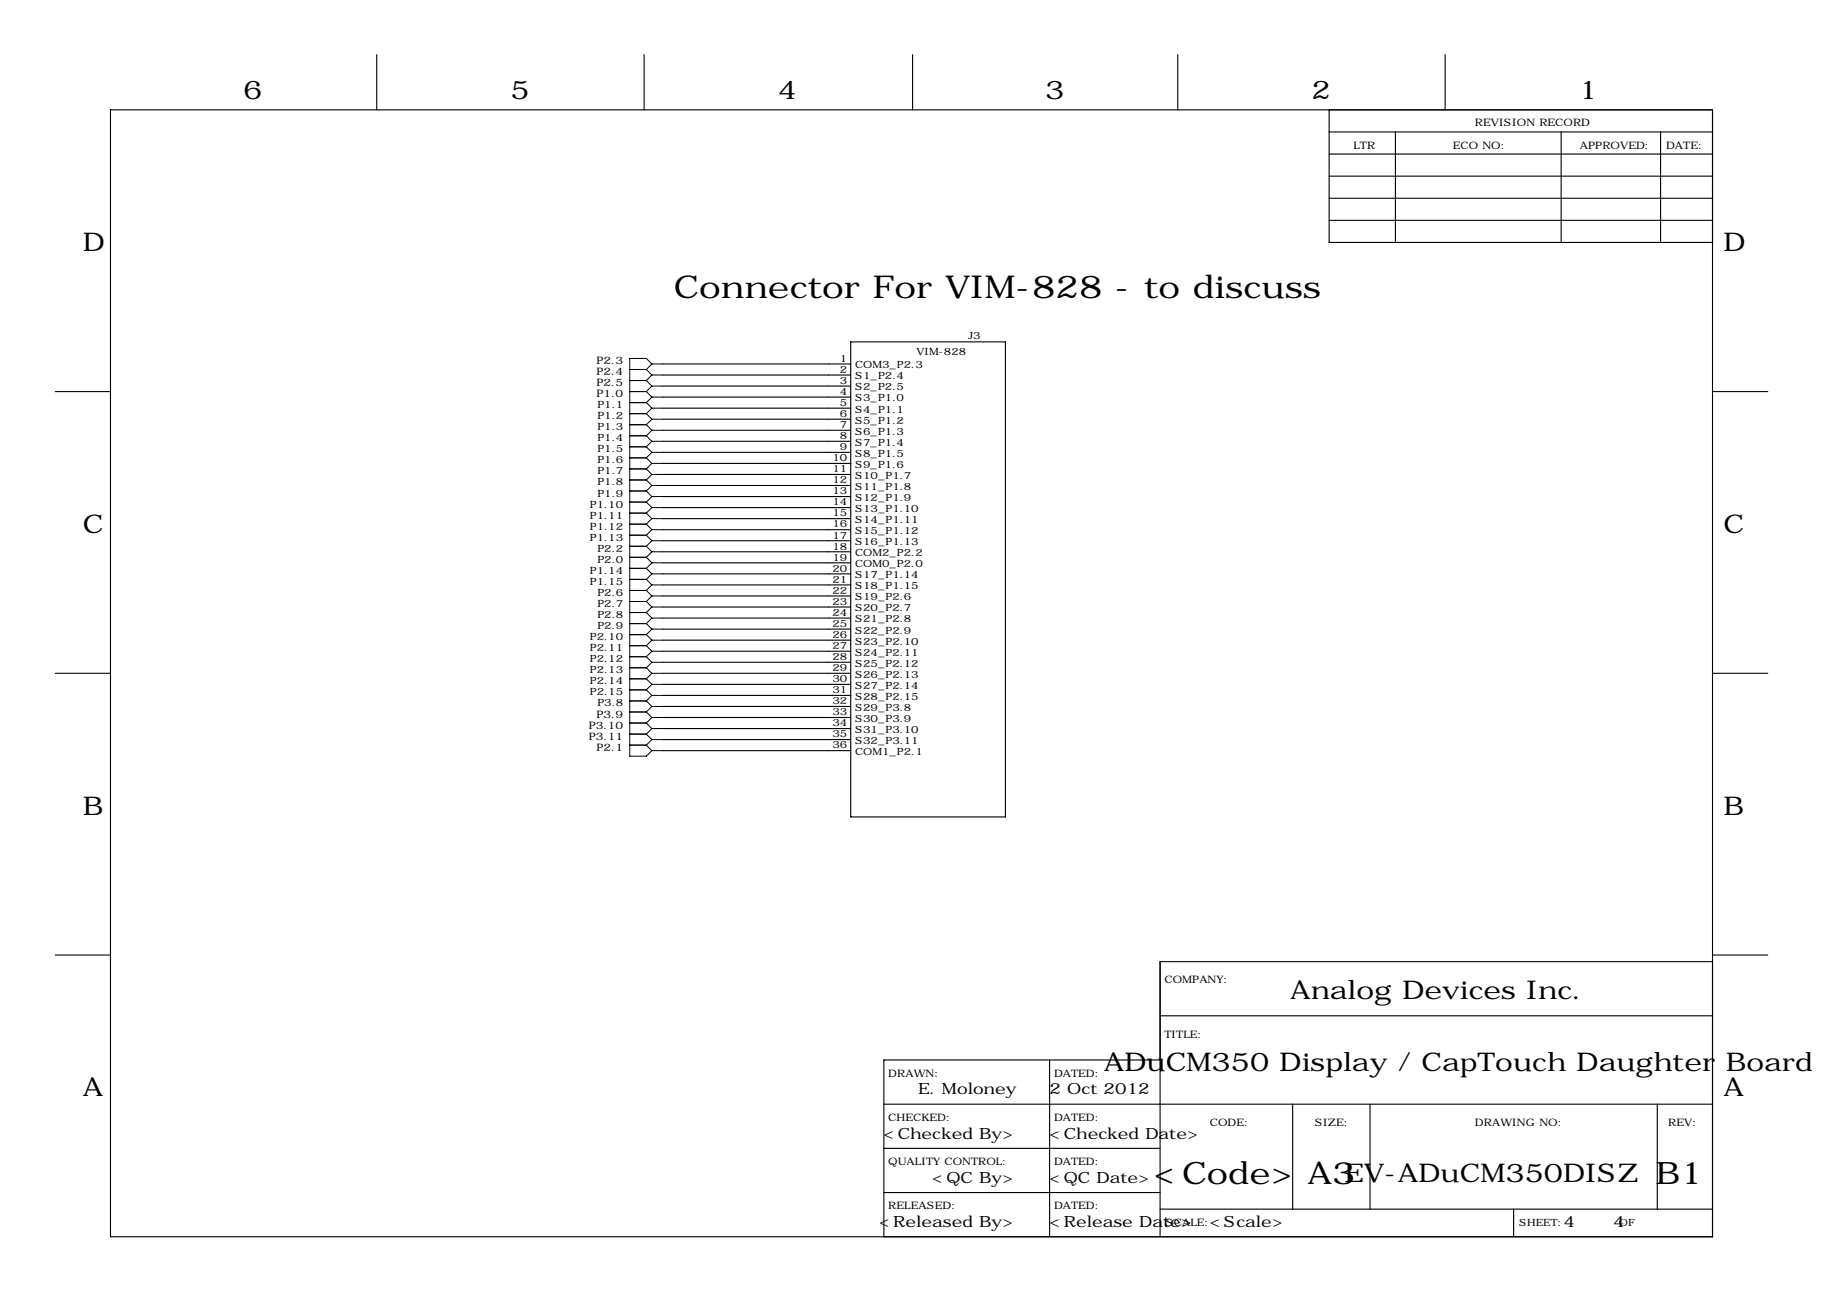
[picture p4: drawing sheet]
<svg xmlns="http://www.w3.org/2000/svg" width="419mm" height="297mm" viewBox="0 0 419 297" stroke-linecap="round" stroke-linejoin="round" font-family="sans-serif">
<g fill="none" stroke="#000" stroke-width=".25">
<path d="M86.6 12.6v12.7M148.1 12.6v12.7M209.8 12.6v12.7M270.8 12.6v12.7M332.2 12.6v12.7M25.4 25.3h368.3v259h-368.3zM305.6 30.3h88.1M305.6 35.4h88.1M305.6 25.3v30.4h88.1M320.8 30.3v25.4M358.9 30.3v25.4M381.8 30.3v25.4"/>
<path d="M305.6 40.5h88.1M305.6 45.6h88.1M305.6 50.7h88.1M195.6 78.6h35.5v109.2h-35.5zM12.7 90h12.7M152.4 83.7h43.2M152.4 86.2h43.2M152.4 88.8h43.2M152.4 91.3h43.2M152.4 93.8h43.2M152.4 96.4h43.2M152.4 98.9h43.2"/>
<path d="M393.7 90h12.7M152.4 101.5h43.2M152.4 104h43.2M152.4 106.5h43.2M152.4 109.1h43.2M152.4 111.6h43.2M152.4 114.2h43.2M152.4 116.7h43.2M152.4 119.2h43.2M152.4 121.8h43.2M152.4 124.3h43.2M152.4 126.9h43.2"/>
<path d="M152.4 129.4h43.2M152.4 131.9h43.2M152.4 134.5h43.2M152.4 137h43.2M152.4 139.6h43.2M12.7 154.8h12.7M152.4 154.8h43.2M152.4 142.1h43.2M152.4 144.6h43.2M152.4 147.2h43.2M152.4 149.7h43.2M152.4 152.3h43.2"/>
<path d="M152.4 157.3h43.2M152.4 159.9h43.2M393.7 154.8h12.7M152.4 162.4h43.2M152.4 165h43.2M152.4 167.5h43.2M152.4 170h43.2M152.4 172.6h43.2M12.7 219.6h12.7M393.7 219.6h12.7M266.7 233.5h127M393.7 221.1h-127v63.2"/>
<path d="M203.2 253.9h190.5M241.3 243.7v40.6M266.7 243.7h-63.5v40.6M297.2 253.9v24.1M315 253.9v24.1M381 253.9v24.1M203.2 264h63.5M203.2 274.2h63.5M266.7 278h127M348 278v6.3"/>
</g>
<g fill="none" stroke="#000" stroke-width=".23">
<path d="M144.8 84.9h3.8M144.8 87.5h3.8M144.8 90h3.8M144.8 92.6h3.8M144.8 95.1h3.8M144.8 97.6h3.8M148.6 84.9l1.3 1.3M148.6 87.5l1.3 1.3M148.6 90l1.3 1.3M148.6 92.6l1.3 1.2M148.6 95.1l1.3 1.3M148.6 97.6l1.3 1.3"/>
<path d="M149.9 83.7h2.5M149.9 83.7l-1.3 1.2M149.9 83.7l-1.3-1.3h-3.8v91.4h3.8l1.3-1.2M149.9 86.2h2.5M149.9 86.2l-1.3 1.3M149.9 88.8h2.5M149.9 88.8l-1.3 1.2M149.9 91.3h2.5M149.9 91.3l-1.3 1.3M149.9 93.8h2.5M149.9 93.8l-1.3 1.3M149.9 96.4h2.5"/>
<path d="M149.9 96.4l-1.3 1.2M149.9 98.9h2.5M149.9 98.9l-1.3 1.3M144.8 100.2h3.8M144.8 102.7h3.8M144.8 105.3h3.8M144.8 107.8h3.8M144.8 110.3h3.8M144.8 112.9h3.8M144.8 115.4h3.8M144.8 118h3.8M148.6 100.2l1.3 1.3"/>
<path d="M148.6 102.7l1.3 1.3M148.6 105.3l1.3 1.2M148.6 107.8l1.3 1.3M148.6 110.3l1.3 1.3M148.6 112.9l1.3 1.3M148.6 115.4l1.3 1.3M148.6 118l1.3 1.2M149.9 101.5h2.5M149.9 101.5l-1.3 1.2M149.9 104h2.5M149.9 104l-1.3 1.3M149.9 106.5h2.5"/>
<path d="M149.9 106.5l-1.3 1.3M149.9 109.1h2.5M149.9 109.1l-1.3 1.2M149.9 111.6h2.5M149.9 111.6l-1.3 1.3M149.9 114.2h2.5M149.9 114.2l-1.3 1.2M149.9 116.7h2.5M149.9 116.7l-1.3 1.3M149.9 119.2h2.5M149.9 119.2l-1.3 1.3M144.8 120.5h3.8"/>
<path d="M144.8 123h3.8M144.8 125.6h3.8M144.8 128.1h3.8M144.8 130.7h3.8M144.8 133.2h3.8M144.8 135.7h3.8M144.8 138.3h3.8M148.6 120.5l1.3 1.3M148.6 123l1.3 1.3M148.6 125.6l1.3 1.3M148.6 128.1l1.3 1.3M148.6 130.7l1.3 1.2"/>
<path d="M148.6 133.2l1.3 1.3M148.6 135.7l1.3 1.3M148.6 138.3l1.3 1.3M149.9 121.8h2.5M149.9 121.8l-1.3 1.2M149.9 124.3h2.5M149.9 124.3l-1.3 1.3M149.9 126.9h2.5M149.9 126.9l-1.3 1.2M149.9 129.4h2.5M149.9 129.4l-1.3 1.3M149.9 131.9h2.5"/>
<path d="M149.9 131.9l-1.3 1.3M149.9 134.5h2.5M149.9 134.5l-1.3 1.2M149.9 137h2.5M149.9 137l-1.3 1.3M149.9 139.6h2.5M149.9 139.6l-1.3 1.2M144.8 140.8h3.8M144.8 143.4h3.8M144.8 145.9h3.8M144.8 148.4h3.8M144.8 151h3.8"/>
<path d="M144.8 153.5h3.8M144.8 156.1h3.8M144.8 158.6h3.8M148.6 140.8l1.3 1.3M148.6 143.4l1.3 1.2M148.6 145.9l1.3 1.3M148.6 148.4l1.3 1.3M148.6 151l1.3 1.3M148.6 153.5l1.3 1.3M148.6 156.1l1.3 1.2M148.6 158.6l1.3 1.3M149.9 142.1h2.5"/>
<path d="M149.9 142.1l-1.3 1.3M149.9 144.6h2.5M149.9 144.6l-1.3 1.3M149.9 147.2h2.5M149.9 147.2l-1.3 1.2M149.9 149.7h2.5M149.9 149.7l-1.3 1.3M149.9 152.3h2.5M149.9 152.3l-1.3 1.2M149.9 154.8h2.5M149.9 154.8l-1.3 1.3M149.9 157.3h2.5"/>
<path d="M149.9 157.3l-1.3 1.3M149.9 159.9h2.5M149.9 159.9l-1.3 1.2M144.8 161.1h3.8M144.8 163.7h3.8M144.8 168.8h3.8M144.8 166.2h3.8M144.8 171.3h3.8M148.6 161.1l1.3 1.3M148.6 166.2l1.3 1.3M148.6 168.8l1.3 1.2M148.6 171.3l1.3 1.3"/>
<path d="M148.6 163.7l1.3 1.3M149.9 162.4h2.5M149.9 162.4l-1.3 1.3M149.9 167.5h2.5M149.9 167.5l-1.3 1.3M149.9 170h2.5M149.9 170l-1.3 1.3M149.9 172.6h2.5M149.9 165h2.5M149.9 165l-1.3 1.2"/>
</g>
<text font-size="7.3" x="154.9" y="68.4">Connector For VIM-828 - to discuss</text>
<g font-size="7.1">
<text x="265.2" y="272.2">&lt;Code&gt;</text>
<text x="300.6" y="272.2">A3</text>
<text x="380.6" y="272.2">B1</text>
</g>
<g font-size="5.9">
<text x="55.9" y="22.7">6</text>
<text x="117.3" y="22.7">5</text>
<text x="178.8" y="22.7">4</text>
<text x="240.3" y="22.7">3</text>
<text x="301.5" y="22.7">2</text>
<text x="363" y="22.7">1</text>
<text x="19" y="57.8">D</text>
<text x="396.2" y="57.8">D</text>
<text x="19" y="122.5">C</text>
<text x="396.2" y="122.5">C</text>
<text x="19" y="187.3">B</text>
<text x="396.2" y="187.3">B</text>
<text x="296.6" y="229.8">Analog Devices Inc.</text>
<text x="253.8" y="246.3">ADuCM350 Display / CapTouch Daughter Board</text>
<text x="19" y="252.1">A</text>
<text x="396.2" y="252.1">A</text>
<text x="309.1" y="271.7">EV-ADuCM350DISZ</text>
</g>
<g font-size="3.6">
<text x="211.1" y="251.6">E. Moloney</text>
<text x="241.3" y="251.6">2 Oct 2012</text>
<text x="203.1" y="261.8">&lt;Checked By&gt;</text>
<text x="241.3" y="261.8">&lt;Checked Date&gt;</text>
<text x="214.3" y="271.9">&lt;QC By&gt;</text>
<text x="241.3" y="271.9">&lt;QC Date&gt;</text>
<text x="202.1" y="282.1">&lt;Released By&gt;</text>
<text x="241.3" y="282.1">&lt;Release Date&gt;</text>
<text x="278.1" y="282.1">&lt;Scale&gt;</text>
<text x="359.4" y="282.1">4</text>
<text x="370.8" y="282.1">4</text>
</g>
<g font-size="2.4">
<text x="339.1" y="29.1">REVISION RECORD</text>
<text x="311.1" y="34.1">LTR</text>
<text x="334" y="34.1">ECO NO:</text>
<text x="363.2" y="34.1">APPROVED:</text>
<text x="383" y="34.1">DATE:</text>
<text x="137.1" y="83.7">P2.3</text>
<text x="137.1" y="86.2">P2.4</text>
<text x="137.1" y="88.8">P2.5</text>
<text x="137.1" y="91.3">P1.0</text>
<text x="135.4" y="167.5">P3.10</text>
<text x="137.1" y="165">P3.9</text>
<text x="135.4" y="170">P3.11</text>
<text x="137.1" y="172.6">P2.1</text>
<text x="267.7" y="225.9">COMPANY:</text>
<text x="267.7" y="238.6">TITLE:</text>
<text x="204.2" y="247.5">DRAWN:</text>
<text x="242.3" y="247.5">DATED:</text>
<text x="204.2" y="257.7">CHECKED:</text>
<text x="242.3" y="257.7">DATED:</text>
<text x="278.1" y="258.9">CODE:</text>
<text x="302.3" y="258.9">SIZE:</text>
<text x="339.1" y="258.9">DRAWING NO:</text>
<text x="383.5" y="258.9">REV:</text>
<text x="204.2" y="267.8">QUALITY CONTROL:</text>
<text x="242.3" y="267.8">DATED:</text>
<text x="204.2" y="278">RELEASED:</text>
<text x="242.3" y="278">DATED:</text>
<text x="268" y="281.8">SCALE:</text>
</g>
<g font-size="2.3">
<text x="222.6" y="77.8">J3</text>
<text x="193.1" y="83.2">1</text>
<text x="210.7" y="81.6">VIM-828</text>
<text x="193.1" y="85.7">2</text>
<text x="193.1" y="88.3">3</text>
<text x="196.6" y="84.7">COM3_P2.3</text>
<text x="196.6" y="87.2">S1_P2.4</text>
<text x="196.6" y="89.8">S2_P2.5</text>
<text x="137.3" y="93.8">P1.1</text>
<text x="193.1" y="90.8">4</text>
<text x="193.1" y="93.3">5</text>
<text x="193.1" y="95.9">6</text>
<text x="196.6" y="92.3">S3_P1.0</text>
<text x="196.6" y="94.8">S4_P1.1</text>
<text x="137.3" y="96.4">P1.2</text>
<text x="137.3" y="98.9">P1.3</text>
<text x="137.3" y="101.5">P1.4</text>
<text x="193.1" y="98.4">7</text>
<text x="193.1" y="101">8</text>
<text x="196.6" y="97.4">S5_P1.2</text>
<text x="196.6" y="99.9">S6_P1.3</text>
<text x="137.3" y="104">P1.5</text>
<text x="137.3" y="106.5">P1.6</text>
<text x="191.4" y="106">10</text>
<text x="193.1" y="103.5">9</text>
<text x="196.6" y="102.5">S7_P1.4</text>
<text x="196.6" y="105">S8_P1.5</text>
<text x="196.6" y="107.5">S9_P1.6</text>
<text x="137.3" y="109.1">P1.7</text>
<text x="137.3" y="111.6">P1.8</text>
<text x="191.4" y="108.6">11</text>
<text x="191.4" y="111.1">12</text>
<text x="191.4" y="113.7">13</text>
<text x="196.6" y="110.1">S10_P1.7</text>
<text x="196.6" y="112.6">S11_P1.8</text>
<text x="135.6" y="116.7">P1.10</text>
<text x="135.6" y="119.2">P1.11</text>
<text x="137.3" y="114.2">P1.9</text>
<text x="191.4" y="116.2">14</text>
<text x="191.4" y="118.7">15</text>
<text x="196.6" y="115.2">S12_P1.9</text>
<text x="196.6" y="117.7">S13_P1.10</text>
<text x="135.6" y="121.8">P1.12</text>
<text x="135.6" y="124.3">P1.13</text>
<text x="191.4" y="121.3">16</text>
<text x="191.4" y="123.8">17</text>
<text x="196.6" y="120.2">S14_P1.11</text>
<text x="196.6" y="122.8">S15_P1.12</text>
<text x="196.6" y="125.3">S16_P1.13</text>
<text x="135.6" y="131.9">P1.14</text>
<text x="137.3" y="126.9">P2.2</text>
<text x="137.3" y="129.4">P2.0</text>
<text x="191.4" y="126.4">18</text>
<text x="191.4" y="128.9">19</text>
<text x="191.4" y="131.4">20</text>
<text x="196.6" y="127.9">COM2_P2.2</text>
<text x="196.6" y="130.4">COM0_P2.0</text>
<text x="135.6" y="134.5">P1.15</text>
<text x="137.3" y="137">P2.6</text>
<text x="191.4" y="134">21</text>
<text x="191.4" y="136.5">22</text>
<text x="196.6" y="132.9">S17_P1.14</text>
<text x="196.6" y="135.5">S18_P1.15</text>
<text x="137.3" y="139.6">P2.7</text>
<text x="137.3" y="142.1">P2.8</text>
<text x="191.4" y="139.1">23</text>
<text x="191.4" y="141.6">24</text>
<text x="196.6" y="138">S19_P2.6</text>
<text x="196.6" y="140.6">S20_P2.7</text>
<text x="196.6" y="143.1">S21_P2.8</text>
<text x="135.6" y="147.2">P2.10</text>
<text x="135.6" y="149.7">P2.11</text>
<text x="137.3" y="144.6">P2.9</text>
<text x="191.4" y="144.1">25</text>
<text x="191.4" y="146.7">26</text>
<text x="191.4" y="149.2">27</text>
<text x="196.6" y="145.6">S22_P2.9</text>
<text x="196.6" y="148.2">S23_P2.10</text>
<text x="135.6" y="152.3">P2.12</text>
<text x="135.6" y="154.8">P2.13</text>
<text x="191.4" y="151.8">28</text>
<text x="191.4" y="154.3">29</text>
<text x="196.6" y="150.7">S24_P2.11</text>
<text x="196.6" y="153.3">S25_P2.12</text>
<text x="196.6" y="155.8">S26_P2.13</text>
<text x="135.6" y="157.3">P2.14</text>
<text x="135.6" y="159.9">P2.15</text>
<text x="191.4" y="156.8">30</text>
<text x="191.4" y="159.4">31</text>
<text x="191.4" y="161.9">32</text>
<text x="196.6" y="158.3">S27_P2.14</text>
<text x="196.6" y="160.9">S28_P2.15</text>
<text x="137.3" y="162.4">P3.8</text>
<text x="191.4" y="164.5">33</text>
<text x="191.4" y="167">34</text>
<text x="196.6" y="163.4">S29_P3.8</text>
<text x="196.6" y="166">S30_P3.9</text>
<text x="191.4" y="169.5">35</text>
<text x="191.4" y="172.1">36</text>
<text x="196.6" y="168.5">S31_P3.10</text>
<text x="196.6" y="171">S32_P3.11</text>
<text x="196.6" y="173.6">COM1_P2.1</text>
<text x="349.2" y="281.8">SHEET:</text>
<text x="372.2" y="281.8">OF</text>
</g>
</svg>
